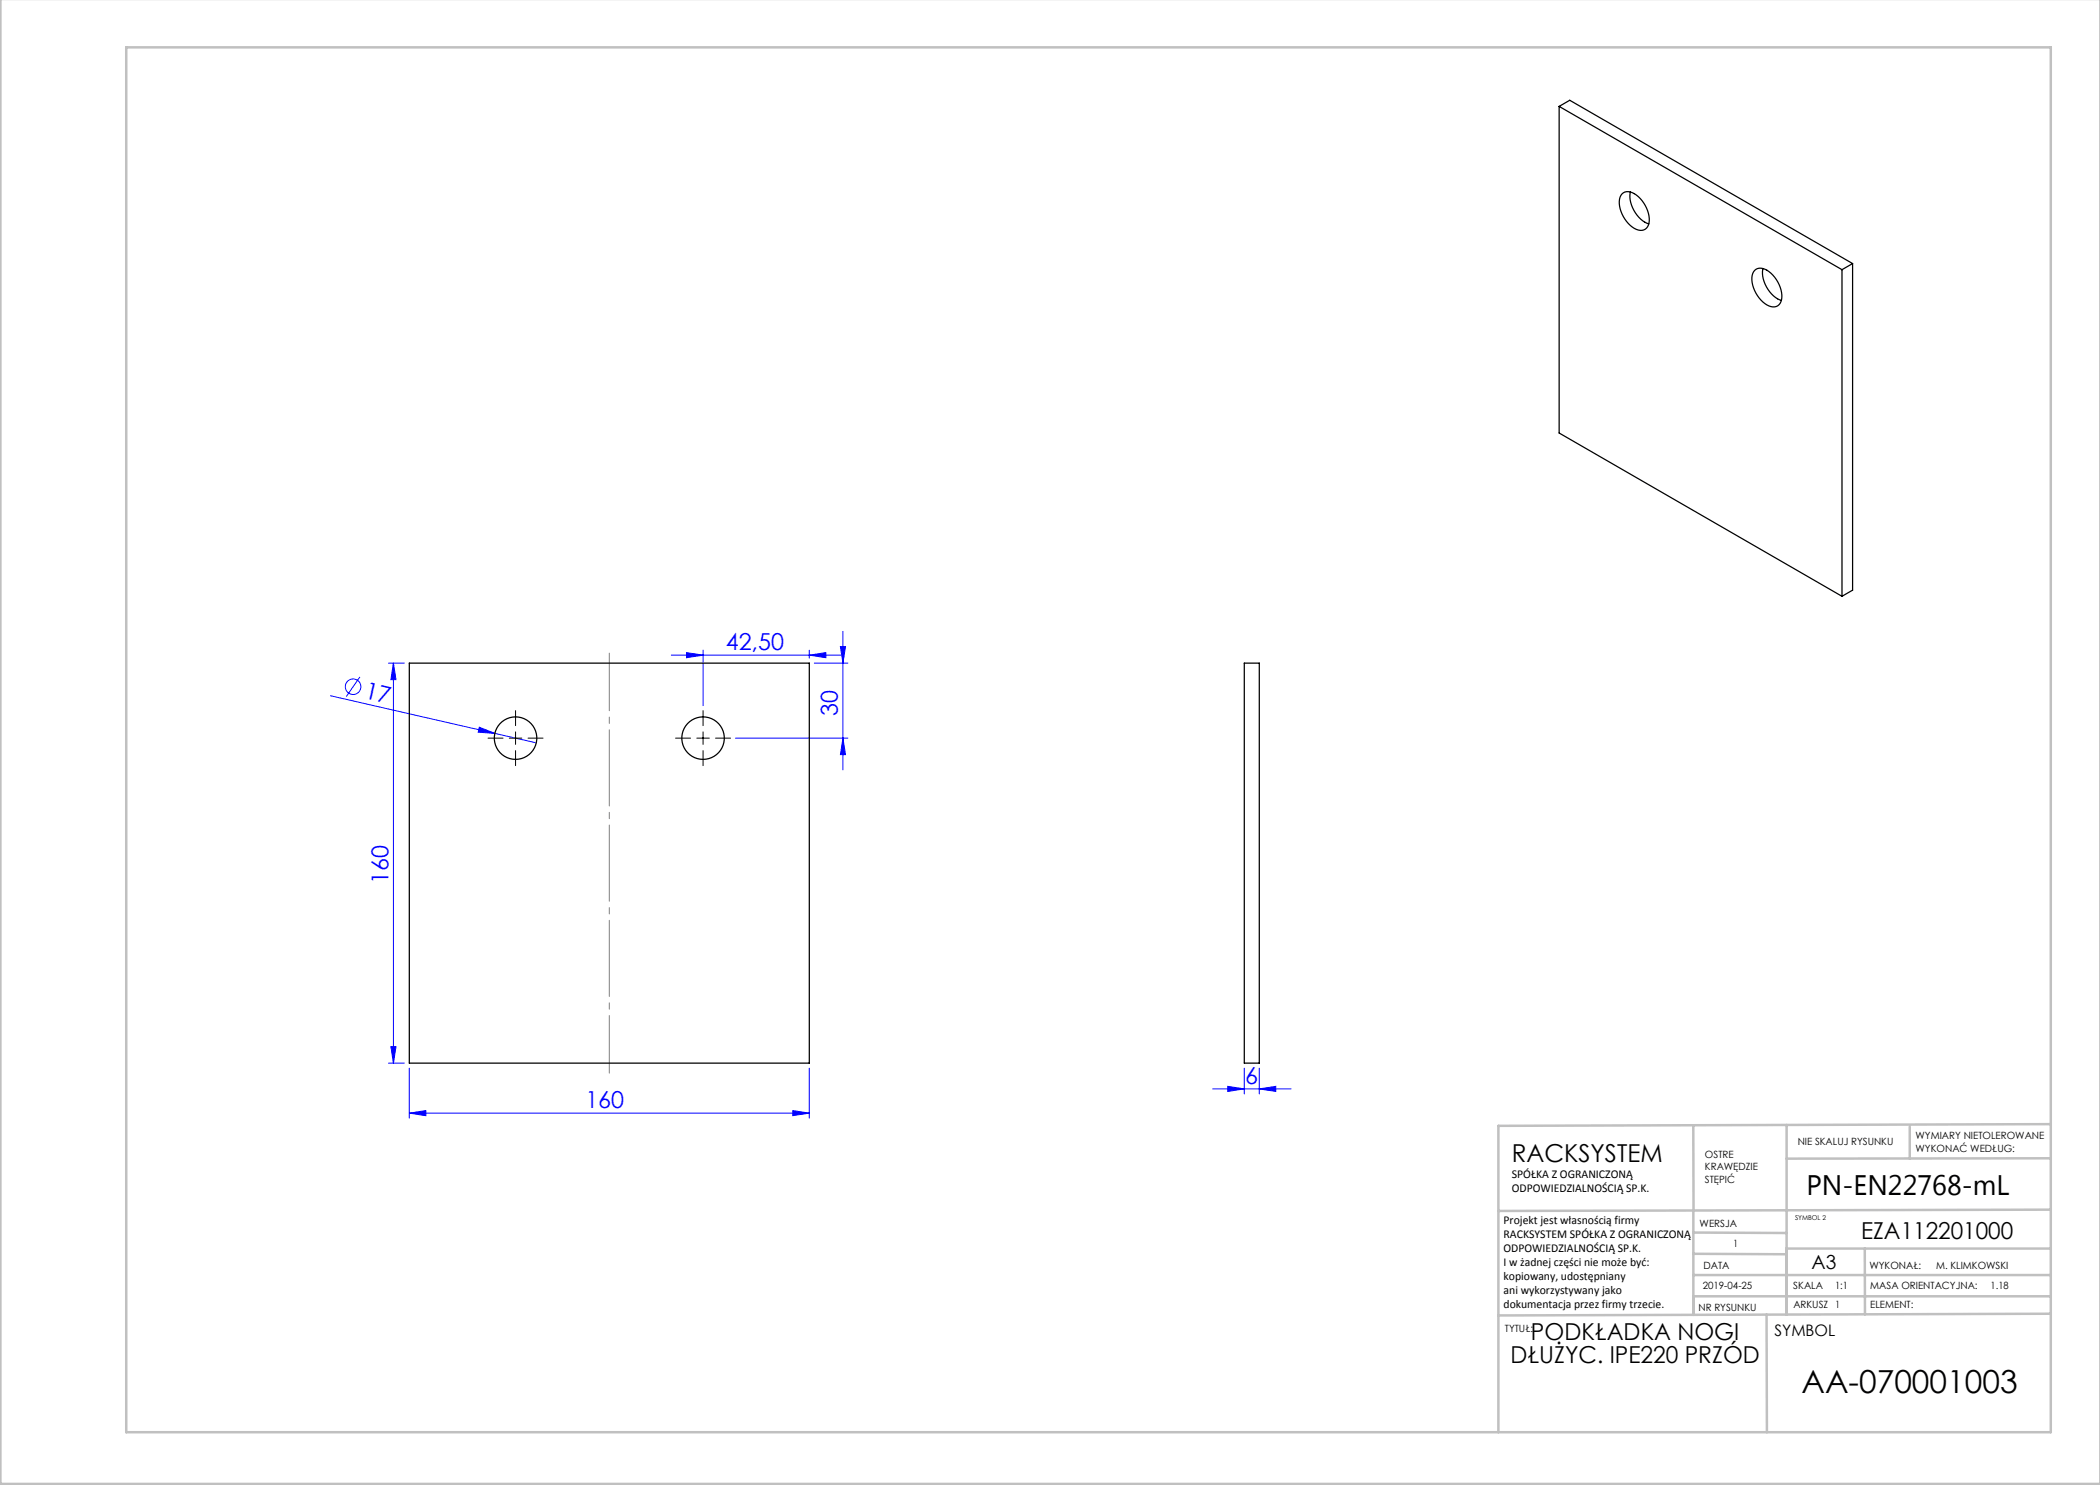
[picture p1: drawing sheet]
<svg xmlns="http://www.w3.org/2000/svg" width="420mm" height="297mm" viewBox="0 0 420 297" stroke-linecap="round" stroke-linejoin="round" font-family="sans-serif">
<g fill="none" stroke="#00f" stroke-width=".2">
<path d="M66.1 139.1l32.9 7.6M72 135.4l-2.7 3.9M77.7 132.6h3.2M78.7 132.6v80M78.7 132.6l.5 3.3h-1zM134.3 131h33.9M137.3 130.5l3.3 .5-3.3 .5zM140.6 130v11.1M161.9 131l3.3-.5v1zM161.9 130v1.6M162.9 132.6h6.7M168.1 129.3h1l-.5 3.3z"/>
<path d="M168.6 126.3v27.7M95.9 145.4l3.1 1.3-3.4-.3zM99 146.7l8.3 1.9M147.1 147.6h22.5M168.6 147.6l.5 3.3h-1zM77.7 212.6h3.2M78.2 209.3h1l-.5 3.3zM81.9 213.6v10M161.9 213.6v10M242.5 217.8h15.7M245.6 217.3l3.3 .5-3.3 .5zM248.9 213.6v5.2"/>
<path d="M251.9 217.8l3.3-.5v1zM251.9 213.6v5.2M81.9 222.6l3.3-.5v1zM81.9 222.6h80M158.6 222.1l3.3 .5-3.3 .5z"/>
<circle cx="70.6" cy="137.3" r="1.56"/>
</g>
<path d="M121.9 214.6v-84" fill="none" stroke="#808080" stroke-width=".2" stroke-dasharray="15.2 1.3 1.3 1.3" stroke-dashoffset="3.7"/>
<g fill="none" stroke="#c0c0c0" stroke-width=".5">
<path d="M.1 -.1v296.9h419.9M25.2 9.5h385v276.9h-385zM338.7 225.2v16.9M357.3 225v37.9M382 225.4v6.3M410.1 224.8l-110.4 .4v61.2M410.1 231.7h-52.8M338.7 259.3h71.5M338.7 255h71.5M338.7 250.8l18.6 .1M338.7 246.5l18.6 .1M338.7 242.1v20.9"/>
<path d="M373 249.7v13.2M410.1 241.9l-110.4 .3M410.2 249.7h-52.9v13.2M353.3 262.9l.1 23.5M410.2 262.7l-110.5 .4"/>
</g>
<path d="M97.6 147.6h3M101.9 147.6h2.5M103.1 146.4v2.5M103.1 142.1v3M103.1 150.1v3M105.6 147.6h3M135.1 147.6h3M139.4 147.6h2.5M140.6 146.4v2.5M140.6 142.1v3M140.6 150.1v3M143.1 147.6h3" fill="none" stroke="#000" stroke-width=".2"/>
<g fill="#00f">
<path d="M95.9 145.4l3.1 1.3-3.4-.3z"/>
<path d="M245.6 217.3l3.3 .5-3.3 .5zM251.9 217.8l3.3-.5v1z"/>
<path d="M81.9 222.6l3.3-.5v1zM158.6 222.1l3.3 .5-3.3 .5z"/>
<path d="M161.9 131l3.3-.5v1zM137.3 130.5l3.3 .5-3.3 .5z"/>
<path d="M78.2 209.3h1l-.5 3.3zM78.7 132.6l.5 3.3h-1zM168.6 147.6l.5 3.3h-1zM168.1 129.3h1l-.5 3.3z"/>
</g>
<g fill="none" stroke="#000" stroke-width=".25">
<path d="M311.8 21.3l2.2-1.2 56.5 32.6M311.8 21.3l56.6 32.6M311.8 21.3v65.3l56.6 32.7M324.4 38.8a2.12 2.12 0 0 1 2.9 .2 6.2 6.2 0 0 1 2.4 6 1.75 1.75 0 0 1-2.8 .7 6.1 6.1 0 0 1-2.9-6.3zM326.1 38.4a6.1 6.1 0 0 0 3.7 6.4M350.9 54.1a2.12 2.12 0 0 1 2.9 .2 6.2 6.2 0 0 1 2.4 6 1.75 1.75 0 0 1-2.8 .7 6.1 6.1 0 0 1-2.9-6.3zM352.6 53.7a6.1 6.1 0 0 0 3.7 6.4M368.4 53.9v65.4M370.5 52.7l-2.1 1.2M370.5 52.7v65.3l-2.1 1.3M81.9 132.6h80v80h-80zM248.9 132.6h3v80h-3z"/>
<circle cx="103.1" cy="147.6" r="4.3"/>
<circle cx="140.6" cy="147.6" r="4.3"/>
</g>
<text font-size="6.3" x="360.3" y="278.5">AA-070001003</text>
<text font-size="5.6" x="361.3" y="239.1">PN-EN22768-mL</text>
<text font-size="4.9" x="302.4" y="232.4">RACKSYSTEM</text>
<g font-size="4.7" fill="#00f">
<text x="145.2" y="130">42,50</text>
<text x="72.7" y="139.6" transform="rotate(13 72.7 139.6)">17</text>
<text x="167.6" y="143.1" transform="rotate(-90 167.6 143.1)">30</text>
<text x="77.7" y="176.8" transform="rotate(-90 77.7 176.8)">160</text>
<text x="117.1" y="221.6">160</text>
<text x="249" y="216.8">6</text>
</g>
<g font-size="4.7">
<text x="372.2" y="247.8">EZA112201000</text>
<text x="306.2" y="268.1">PODKŁADKA NOGI</text>
<text x="302.1" y="272.6">DŁUŻYC. IPE220 PRZÓD</text>
</g>
<text font-size="3.9" x="362.3" y="253.8">A3</text>
<text font-size="3.2" x="354.9" y="267.2">SYMBOL</text>
<g font-size="2.4">
<text x="302.4" y="235.6">SPÓŁKA Z OGRANICZONĄ</text>
<text x="302.4" y="238.4">ODPOWIEDZIALNOŚCIĄ SP.K.</text>
<text x="300.7" y="244.7">Projekt jest własnością firmy</text>
<text x="300.7" y="247.5">RACKSYSTEM SPÓŁKA Z OGRANICZONĄ</text>
<text x="300.7" y="250.3">ODPOWIEDZIALNOŚCIĄ SP.K.</text>
<text x="300.7" y="253.1">I w żadnej części nie może być:</text>
<text x="300.7" y="256">kopiowany, udostępniany</text>
<text x="300.7" y="258.8">ani wykorzystywany jako</text>
<text x="300.7" y="261.6">dokumentacja przez firmy trzecie.</text>
</g>
<g font-size="2">
<text x="383.1" y="227.9">WYMIARY NIETOLEROWANE</text>
<text x="341" y="231.6">OSTRE</text>
<text x="359.5" y="228.9">NIE SKALUJ RYSUNKU</text>
<text x="383.1" y="230.4">WYKONAĆ WEDŁUG:</text>
<text x="341" y="234.1">KRAWĘDZIE</text>
<text x="341" y="236.6">STĘPIĆ</text>
<text x="339.9" y="245.4">WERSJA</text>
<text x="346.6" y="249.5">1</text>
<text x="340.5" y="257.7">2019-04-25</text>
<text x="340.7" y="253.8">DATA</text>
<text x="358.7" y="257.7">SKALA</text>
<text x="367" y="257.7">1:1</text>
<text x="373.9" y="253.8">WYKONAŁ:</text>
<text x="374.1" y="257.7">MASA ORIENTACYJNA:</text>
<text x="387.2" y="253.8">M. KLIMKOWSKI</text>
<text x="398.1" y="257.7">1.18</text>
<text x="339.7" y="262.3">NR RYSUNKU</text>
<text x="358.7" y="261.7">ARKUSZ 1</text>
<text x="374.1" y="261.7">ELEMENT:</text>
<text x="301" y="266.4">TYTUŁ:</text>
</g>
<text font-size="1.3" x="359" y="244">SYMBOL 2</text>
</svg>
